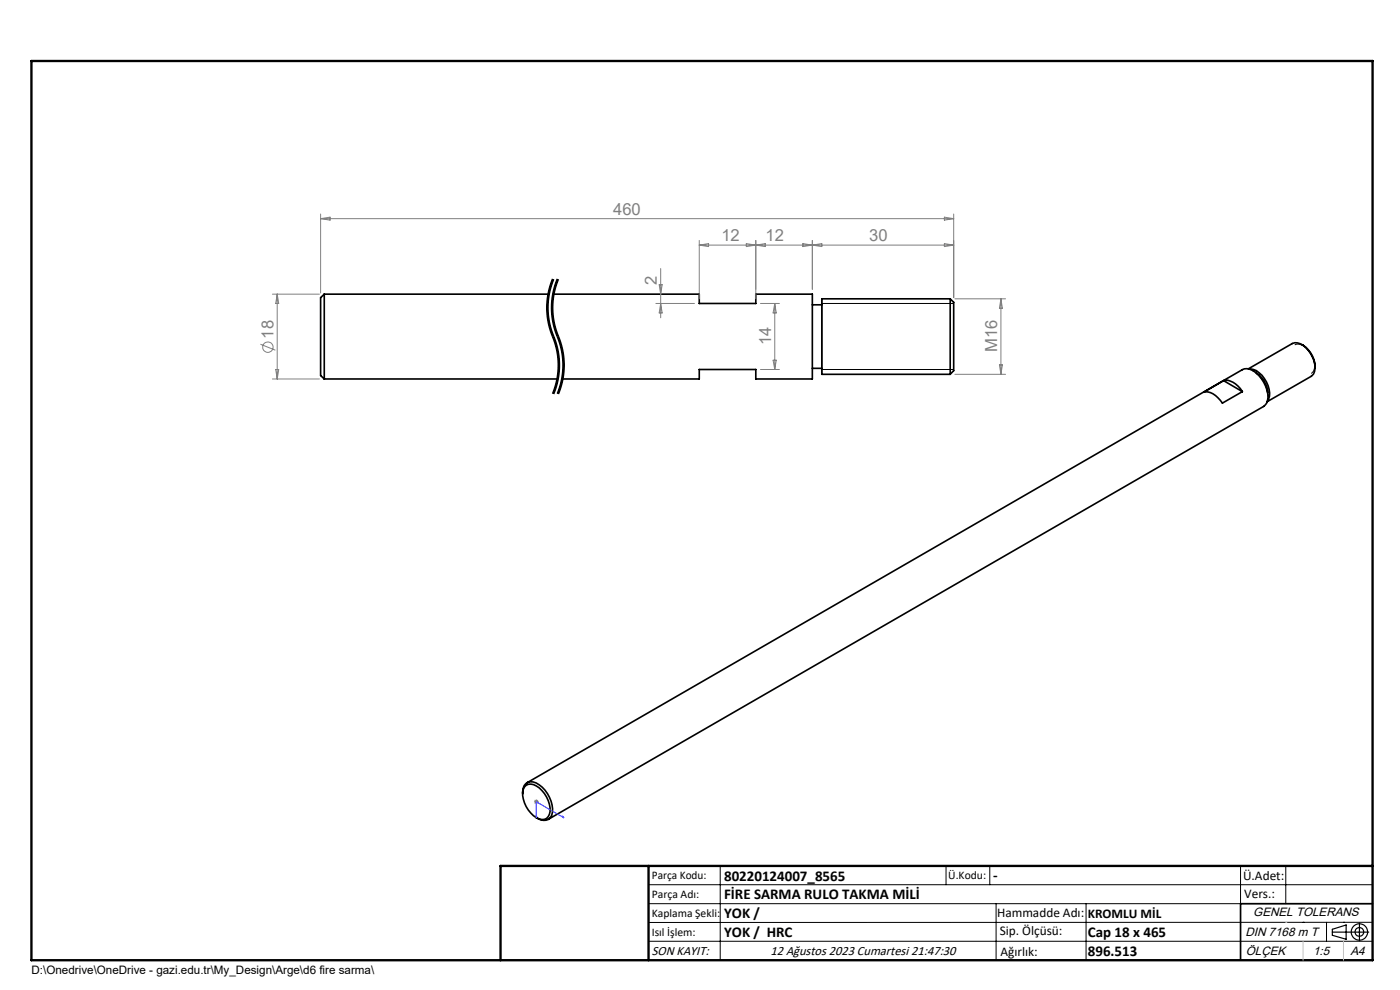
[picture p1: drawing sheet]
<svg xmlns="http://www.w3.org/2000/svg" width="297mm" height="210mm" viewBox="0 0 297 210" stroke-linecap="round" stroke-linejoin="round" font-family="sans-serif">
<g fill="none" stroke="#000" stroke-width=".35">
<path d="M68.8 62.4v18M68.8 62.4l-.8 .7v16.5l.8 .8M68.8 62.4h47.6M117.4 62.4h30.9v2h12v-2h12v18h-12v-2h-12v2h-29M172.3 64.7h2M172.3 78.1h2M201.6 63.4l.7 .7v14.5l-.7 .8M201.6 63.4v16M201.6 63.4h-27.3v16h27.3M264.8 78.2l9.3-5.3a2.57 2.57 0 0 1 3 .9 5.2 5.2 0 0 1 1.6 5.5l-.5 .5-9.3 5.4M265 78.3a4.7 4.7 0 0 1 4 3.5 3.6 3.6 0 0 1-.1 3.3M266.5 79.2a5.4 5.4 0 0 1 2.4 4"/>
<path d="M276.2 73.1a5.6 5.6 0 0 1 2.8 4.9M68.8 80.4h49.5M259.6 80.7l-4.3 2.5a3.4 3.4 0 0 1 3.6 1.7l.4 .6 4.3-2.4M259.6 80.7a4 4 0 0 1 4 2.4M259.6 80.7l4 2.4M110.9 168.4a2.04 2.04 0 0 1 .9-2.4 2.04 2.04 0 0 1 2.6 .5 6.6 6.6 0 0 1 2.7 6.4 2.01 2.01 0 0 1-3.3 .6M111.6 166.6a2.73 2.73 0 0 1 3.4 1.1 5.8 5.8 0 0 1 1.6 5 1.71 1.71 0 0 1-2.8 .8 6.1 6.1 0 0 1-2.8-6.1zM111.8 166l151.8-87.6a3 3 0 0 1 3.5 1.2 5.9 5.9 0 0 1 1.6 6l-.6 .6-151.8 87.6M291.2 191.7h-28v12"/>
</g>
<g fill="none" stroke="#808080" stroke-width=".21">
<path d="M68 45.4v16.8M68 46.4h134.3M68 46.4l2-.3v.6zM140.2 57v10.4M148.3 51v12.4M148.3 52l2-.3v.6zM158.3 51.7l4 .6v-.6l-4 .6zM160.3 51v12.4M170.3 51.7v.6l4-.6v.6zM172.3 51v10.4M200.3 46.1l2 .3-2 .3zM200.3 51.7l2 .3-2 .3z"/>
<path d="M202.3 52h-54M202.3 45.4v17.7M55.2 73l3.2 1.3M57.8 62.4h10M58.5 78.4h.6l-.3 2zM58.8 62.4l.3 2h-.6zM58.8 62.4v18M139.1 64.4h8.2M139.8 60.4h.7l-.3 2zM140.2 64.4l.3 2h-.7zM161.3 64.4h4M161.3 78.4h4"/>
<path d="M164 76.4h.7l-.3 2zM164.4 64.4l.3 2h-.7zM164.4 64.4v14M202.6 79.4h10.7M202.6 63.4h10.7M212 77.4h.7l-.4 2zM212.3 63.4v16M212.3 63.4l.4 2h-.7zM57.8 80.4h10M113.3 170.1h1M113.4 169.7l.7 .7M113.8 169.6v1"/>
<path d="M114.1 169.7l-.7 .7"/>
<circle cx="56.8" cy="73.6" r="1.11"/>
</g>
<g fill="none" stroke="#000" stroke-width=".21">
<path d="M117.2 59.1l-.6 1.6M117.3 59.2a16.3 16.3 0 0 0 .4 13.2 15.8 15.8 0 0 1-.4 11.1M117.5 59.3a15.7 15.7 0 0 0-1.2 6.5M118.2 59.1l-.6 1.6M118.3 59.2a16.3 16.3 0 0 0 .4 13.2 15.8 15.8 0 0 1-.4 11.1M118.5 59.3a15.7 15.7 0 0 0-1.2 6.5M116 63.6a16 16 0 0 0 .3 5.1M116.3 61.9l-.3 1.7M116.3 65.8l.2 1.7 .4 2.2M116.3 68.7l.3 1.1M116.6 60.8l-.3 1.1M116.6 69.8l1.4 4.3"/>
<path d="M116.9 69.7l.5 1.3M117 63.6a16 16 0 0 0 .3 5.1M117.3 61.9l-.3 1.7M117.3 65.8l.2 1.7 .4 2.2M117.3 68.7l.1 .6M117.4 71l.1 .3zM117.4 61.3l-.1 .6M117.4 69.3l.2 .5M117.5 71.3l.2 .5M117.6 60.8l-.2 .5M117.6 69.8l1.4 4.3M117.7 71.8l.4 1.1"/>
<path d="M117.9 69.7l.8 2.1M118 74.1l.4 3.4M118.1 72.9l.1 .6M118.2 73.5l.4 2.2 .1 1.8M118.4 77.5a15.7 15.7 0 0 1-1.2 6M118.7 71.8l.5 1.7M118.7 77.5l-.1 2.2-.4 1.7M119 74.1l.4 3.4M119.2 73.5l.4 2.2 .1 1.8M119.4 77.5a15.7 15.7 0 0 1-1.2 6M119.7 77.5l-.1 2.2-.4 1.7M174.3 78.4h28"/>
<path d="M174.3 64.4h28M274.7 73.2a2.4 2.4 0 0 1 2.8 1.1 4.6 4.6 0 0 1 1.2 4.4l-.5 .5M117.7 83.1l-.2 .5M118.1 82l-.4 1.1M118.2 81.4l-.1 .6M118.7 83.1l-.2 .5M119.2 81.4l-.5 1.7M137.6 187.7h153.6M137.6 191.7h153.6M137.6 199.7h153.6M152.8 183.7v20M200.7 183.7v4"/>
<path d="M210 183.7v4M211.3 191.7v12M230.4 191.7v12M263.2 183.7v20M272.8 183.7v8M276.4 195.6h.1M281.4 195.6v4.1M285 195.6h.1M291.2 195.6l-153.6 .1"/>
</g>
<g fill="none" stroke="#000" stroke-width=".25">
<path d="M174.3 63.4v16M282.6 197.7h7.8M282.6 197.1l3-.9v3l-3-.8zM288.4 195.8v3.8M106.2 203.7h185"/>
<circle cx="288.4" cy="197.7" r="1.74"/>
<circle cx="288.4" cy="197.7" r=".93"/>
</g>
<path d="M117.3 59.2a15.8 15.8 0 0 0 0 12.2M118.3 59.2a15.8 15.8 0 0 0 0 12.2M117.3 71.4a15.8 15.8 0 0 1 0 12.1M118.3 71.4a15.8 15.8 0 0 1 0 12.1" fill="none" stroke="#000" stroke-width=".21" stroke-dasharray="6.3 1.3 1.3 1.3" stroke-dashoffset="2" stroke-linecap="butt"/>
<path d="M113.7 173.1l.2 .1-.1 .3zM113.8 173.5v-3.4l5.9 3.4M119.4 173.2l.3 .3-.3-.1z" fill="none" stroke="#00f" stroke-width=".21"/>
<path d="M6.7 12.9h284.5v190.8h-284.5zM137.6 183.7v20M291.2 183.7h-185v20" fill="none" stroke="#000" stroke-width=".5"/>
<path d="M276.4 199.7v4M285 199.7v4" fill="none" stroke="#c0c0c0" stroke-width=".21"/>
<path d="M272.8 195.6h.1" fill="none" stroke="#c0c0c0" stroke-width=".25"/>
<path d="M113.7 173.1l.2 .1-.1 .3zM119.4 173.2l.3 .3-.3-.1z" fill="#00f"/>
<g font-size="3.5" fill="#808080">
<text x="130.1" y="45.6">460</text>
<text x="153" y="51.2">12</text>
<text x="162.4" y="51.2">12</text>
<text x="184.4" y="51.2">30</text>
<text x="139.4" y="60.5" transform="rotate(-90 139.4 60.5)">2</text>
<text x="58" y="71.8" transform="rotate(-90 58 71.8)">18</text>
<text x="163.6" y="73.2" transform="rotate(-90 163.6 73.2)">14</text>
<text x="211.6" y="74.7" transform="rotate(-90 211.6 74.7)">M16</text>
</g>
<g font-size="3.2">
<text x="153.6" y="186.8">80220124007_8565</text>
<text x="153.6" y="190.8">FİRE SARMA RULO TAKMA MİLİ</text>
<text x="210.7" y="186.6">-</text>
<text x="153.6" y="194.8">YOK /</text>
<text x="153.6" y="198.8">YOK / HRC</text>
<text x="230.8" y="198.7">Cap 18 x 465</text>
<text x="230.8" y="202.8">896.513</text>
</g>
<g font-size="2.8">
<text x="263.7" y="186.7">Ü.Adet:</text>
<text x="263.9" y="190.5">Vers.:</text>
<text x="211.5" y="194.5">Hammadde Adı:</text>
<text x="230.8" y="194.7">KROMLU MİL</text>
<text x="138.3" y="202.6">SON KAYIT:</text>
<text x="163.5" y="202.6">12 Ağustos 2023 Cumartesi 21:47:30</text>
<text x="212.1" y="198.4">Sip. Ölçüsü:</text>
<text x="212.2" y="202.7">Ağırlık:</text>
</g>
<g font-size="2.6">
<text x="265.9" y="194.4">GENEL TOLERANS</text>
<text x="264.2" y="198.5">DIN 7168 m T</text>
<text x="264.3" y="202.6">ÖLÇEK</text>
<text x="278.5" y="202.6">1:5</text>
<text x="286.5" y="202.6">A4</text>
</g>
<g font-size="2.5">
<text x="138.3" y="186.4">Parça Kodu:</text>
<text x="138.3" y="190.5">Parça Adı:</text>
<text x="201.2" y="186.5">Ü.Kodu:</text>
<text x="138.3" y="194.5">Kaplama Şekli:</text>
<text x="138.3" y="198.6">Isıl İşlem:</text>
<text x="6.7" y="206.7">D:\Onedrive\OneDrive - gazi.edu.tr\My_Design\Arge\d6 fire sarma\</text>
</g>
</svg>
